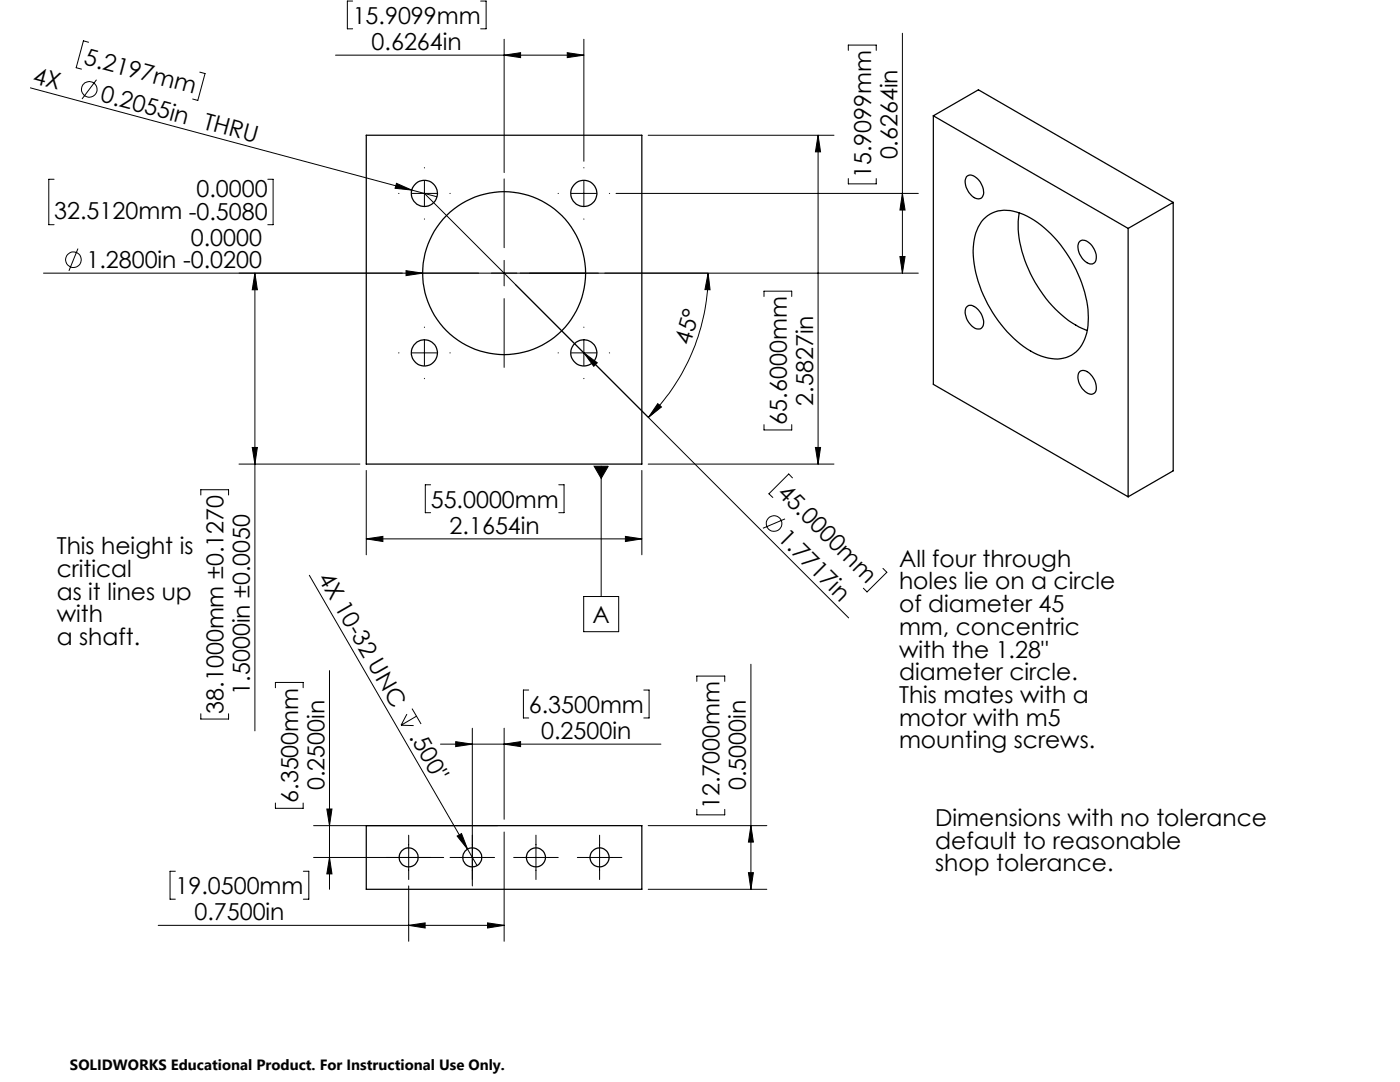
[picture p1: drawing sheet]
<svg xmlns="http://www.w3.org/2000/svg" width="279mm" height="216mm" viewBox="0 0 279 216" stroke-linecap="round" stroke-linejoin="round" font-family="sans-serif">
<g fill="none" stroke="#000" stroke-width=".2">
<path d="M6.1 17.5l76.1 20.4M17.7 8.4l-1-.3-1.5 5.4 1.1 .3M19.3 15.9l-2.9 3.9M39.9 14.4l1 .3-1.4 5.3-1-.2M67 11h49.5M70.4 .2h-1.1v5.6h1.1M95.9 .2h1.1v5.6h-1.1M100.6 11l3.3-.5v1zM100.6 7.8v26.6M113.2 10.5l3.3 .5-3.3 .5zM116.5 7.8v24.4M169.3 10.1v-1.1h5.6v1.1"/>
<path d="M180.1 6.6v47.9M10.8 35.8h-1.1v9h1.1M53.4 35.8h1.1v9h-1.1M79.1 36.6l3.1 1.3-3.4-.3zM79.6 38.6h.1M82.2 37.9l5 1.4M82.2 38.6h5M84.7 38.6l44.7 44.7M84.7 33.4v.1M84.7 36.1v5M89.8 38.6h.1M100.6 35.7v13.7"/>
<path d="M111.4 38.6h.1M114 38.6h5.1M116.5 33.4v.1M116.5 36.1v5M121.6 38.6h.1M122.9 38.6h60.4M129.4 27h37M163.3 27l.5 3.3h-1.1zM163.3 27v65.6M169.3 35.6v1.1h5.6v-1.1M180.1 38.6l.5 3.3h-1zM8.7 54.5h174.6"/>
<path d="M15.6 49.6l-1.8 4.4M50.9 54.5l.5 3.3h-1.1zM50.9 54.5v91.3M81 54l3.3 .5-3.3 .5zM84.7 43.7h.1M100.6 52v5M100.6 59.6v13.7M116.5 43.7h.1M141.3 54.5l.4 3.3h-1zM141.3 54.5a40.7 40.7 0 0 1-11.9 28.8M152.5 59.2v-1.1h5.5v1.1M179.6 51.2h1l-.5 3.3z"/>
<path d="M79.6 70.4h.1M82.2 70.4h5M84.7 65.3h.1M84.7 67.9v5.1M84.7 75.5v.1M89.8 70.4h.1M111.4 70.4h.1M114 70.4h5.1M116.5 70.4l2.7 2-.7 .7zM116.5 70.4l52.9 52.9M116.5 65.3h.1M116.5 67.9v5.1"/>
<path d="M116.5 75.5v.1M121.6 70.4h.1M40.1 98.8v-1.1h5.5v1.1M47.7 92.6h24.1M50.3 89.3h1.1l-.5 3.3zM73.1 93.9v16.8M85.9 96.7h-1v5.6h1M111.5 96.7h1.1v5.6h-1.1M118.6 93h2.8l-1.4 2.5zM120 93v26M128.1 93.9v16.8M129.4 92.6h37"/>
<path d="M131.3 80.5l.7 .7-2.6 2.1zM152.5 84.7v1.1h5.5v-1.1M158.2 95.4l-.8-.8-3.9 3.9 .7 .8M162.7 89.3h1.1l-.5 3.3zM61.7 114.8l31.6 54.6M73.1 107.5h55M73.1 107.5l3.3-.5v1.1zM116.5 119h7v7h-7zM124.8 107l3.3 .5-3.3 .6zM156.7 103.5l-4.4 1.9M176.2 113.4l.8 .8-4 3.9-.7-.7M55 137.2v-1h5.5v1"/>
<path d="M65.8 133.8v43.6M105.5 137.7h-1v5.6h1M128.5 137.7h1v5.6h-1M139.1 136v-1.1h5.5v1.1M149.9 132.5v44.9M40.1 142.4v1.1h5.5v-1.1M80 144.7l2.6 .1M81.2 142.5l-1.2 2.2M82.2 141.4l1.8 3.1M83.1 142.9l-3.1 1.8M87.9 148.5h44M90.9 148l3.4 .5-3.4 .5z"/>
<path d="M94.3 145.3v31.5M100.6 145.3v18.2M100.6 148.5l3.3-.5v1zM35 173.8h-1.1v5.6h1.1M55 160.2v1.1h5.5v-1.1M60.5 173.8h1.1v5.6h-1.1M62.6 171.1h25.9M62.6 164.7h36.7M65.2 161.4h1.1l-.5 3.3zM65.8 171.1l.5 3.3h-1.1zM81.6 176.8v11M81.6 166.7v8.8"/>
<path d="M89.8 171.1h8.9M91.2 166.8l.9-.5 1.2 3.1zM93.3 169.4l1.9 3.3M100.6 166v21.8M102.5 171.1h8.9M107 166.7v8.8M115.2 171.1h8.9M119.7 166.7v8.8M129.4 164.7h23.6M129.4 177.4h23.6M139.1 161.5v1.1h5.5v-1.1M149.4 174.1h1l-.5 3.3z"/>
<path d="M149.9 164.7l.5 3.3h-1zM31.6 184.6h69M81.6 184.6l3.2-.5v1.1zM97.3 184.1l3.3 .5-3.3 .6z"/>
<circle cx="17.8" cy="17.8" r="1.55"/>
<circle cx="14.7" cy="51.8" r="1.55"/>
<circle cx="154.5" cy="104.5" r="1.56"/>
</g>
<g fill="#000">
<path d="M79.1 36.6l3.1 1.3-3.4-.3zM81 54l3.3 .5-3.3 .5zM116.5 70.4l2.7 2-.7 .7zM118.6 93h2.8l-1.4 2.5zM91.2 166.8l.9-.5 1.2 3.1z"/>
<path d="M163.3 27l.5 3.3h-1.1zM162.7 89.3h1.1l-.5 3.3zM180.1 38.6l.5 3.3h-1zM179.6 51.2h1l-.5 3.3z"/>
<path d="M50.9 54.5l.5 3.3h-1.1zM50.3 89.3h1.1l-.5 3.3zM149.9 164.7l.5 3.3h-1zM149.4 174.1h1l-.5 3.3z"/>
<path d="M141.3 54.5l-.6 3.3h1zM131.3 80.5l-1.9 2.8 2.6-2.1z"/>
<path d="M124.8 107l3.3 .5-3.3 .6zM73.1 107.5l3.3-.5v1.1zM113.2 10.5l3.3 .5-3.3 .5zM100.6 11l3.3-.5v1z"/>
<path d="M100.6 148.5l3.3-.5v1zM90.9 148l3.4 .5-3.4 .5zM97.3 184.1l3.3 .5-3.3 .6zM81.6 184.6l3.2-.5v1.1z"/>
<path d="M65.8 171.1l.5 3.3h-1.1zM65.2 161.4h1.1l-.5 3.3z"/>
</g>
<g fill="none" stroke="#000" stroke-width=".25">
<path d="M73.1 27h55v65.6h-55zM186.3 23.1l9-5.2 38.8 22.5M186.3 23.1l38.8 22.5M186.3 23.1v53.6l38.8 22.4M192.9 35.2a1.36 1.36 0 0 1 2 .3 3.4 3.4 0 0 1 1.2 3.8 1.54 1.54 0 0 1-2.5-.6 3.2 3.2 0 0 1-.7-3.5zM196.3 43.8a6.4 6.4 0 0 1 7.3-1.3 22.5 22.5 0 0 1 11.6 12.2 18.2 18.2 0 0 1 1.5 12.4 6.1 6.1 0 0 1-8.2 4.2 20.5 20.5 0 0 1-10.9-9.8 21.3 21.3 0 0 1-3.2-13.6l.3-1.4 .5-1.2zM203.4 42.5a20.5 20.5 0 0 0 2.7 13 21.8 21.8 0 0 0 10.9 10.4M215.4 48.3a1.52 1.52 0 0 1 2.3 .4 3 3 0 0 1 .7 3.7 1.46 1.46 0 0 1-2-.4 3.3 3.3 0 0 1-1-3.7zM225.1 45.6v53.5M234.1 40.4l-9 5.2M234.1 40.4v53.5l-9 5.2M192.8 61.3a1.37 1.37 0 0 1 2.2 .3 3.6 3.6 0 0 1 1.1 3.5 1.41 1.41 0 0 1-2.3-.2 3.5 3.5 0 0 1-1-3.6z"/>
<path d="M215.5 74.2a1.87 1.87 0 0 1 2.5 .9 3 3 0 0 1 .5 3.3 1.36 1.36 0 0 1-2-.3 3.2 3.2 0 0 1-1-3.9zM73.1 164.7h55v12.7h-55z"/>
<circle cx="84.7" cy="38.6" r="2.61"/>
<circle cx="116.5" cy="38.6" r="2.61"/>
<circle cx="100.6" cy="54.5" r="16.3"/>
<circle cx="84.7" cy="70.4" r="2.6"/>
<circle cx="116.5" cy="70.4" r="2.6"/>
<circle cx="81.5" cy="171.1" r="1.89"/>
<circle cx="94.2" cy="171.1" r="1.89"/>
<circle cx="107" cy="171.1" r="1.91"/>
<circle cx="119.7" cy="171.1" r="1.91"/>
</g>
<g font-size="4.7">
<text x="70.4" y="4.7">15.9099mm</text>
<text x="74.2" y="10">0.6264in</text>
<text x="6.4" y="16.5" transform="rotate(15 6.4 16.5)">4X</text>
<text x="16.5" y="12.8" transform="rotate(15 16.5 12.8)">5.2197mm</text>
<text x="19.9" y="20.2" transform="rotate(15 19.9 20.2)">0.2055in</text>
<text x="40.4" y="25.6" transform="rotate(15 40.4 25.6)">THRU</text>
<text x="173.9" y="35.6" transform="rotate(-90 173.9 35.6)">15.9099mm</text>
<text x="179.1" y="31.8" transform="rotate(-90 179.1 31.8)">0.6264in</text>
<text x="39.2" y="39.3">0.0000</text>
<text x="10.8" y="43.8">32.5120mm -0.5080</text>
<text x="17.2" y="53.6">1.2800in -0.0200</text>
<text x="38.1" y="49">0.0000</text>
<text x="137.7" y="69" transform="rotate(-74 137.7 69)">45°</text>
<text x="162.3" y="80.9" transform="rotate(-90 162.3 80.9)">2.5827in</text>
<text x="157" y="84.7" transform="rotate(-90 157 84.7)">65.6000mm</text>
<text x="86" y="101.3">55.0000mm</text>
<text x="155" y="98.5" transform="rotate(45 155 98.5)">45.0000mm</text>
<text x="89.7" y="106.5">2.1654in</text>
<text x="155.1" y="107.5" transform="rotate(45 155.1 107.5)">1.7717in</text>
<text x="11.3" y="110.6">This height is</text>
<text x="179.4" y="113.1">All four through</text>
<text x="11.3" y="115.1">critical</text>
<text x="11.3" y="119.7">as it lines up</text>
<text x="63.3" y="115.4" transform="rotate(60 63.3 115.4)">4X 10-32 UNC</text>
<text x="179.4" y="117.6">holes lie on a circle</text>
<text x="11.3" y="124.2">with</text>
<text x="118.3" y="124.3">A</text>
<text x="179.4" y="122.2">of diameter 45</text>
<text x="11.3" y="128.7">a shaft.</text>
<text x="179.4" y="126.7">mm, concentric</text>
<text x="179.4" y="131.2">with the 1.28&quot;</text>
<text x="179.4" y="135.7">diameter circle.</text>
<text x="44.6" y="142.4" transform="rotate(-90 44.6 142.4)">38.1000mm ±0.1270</text>
<text x="49.9" y="138.6" transform="rotate(-90 49.9 138.6)">1.5000in ±0.0050</text>
<text x="105.5" y="142.2">6.3500mm</text>
<text x="179.4" y="140.3">This mates with a</text>
<text x="81.6" y="147" transform="rotate(60 81.6 147)">.500&quot;</text>
<text x="108" y="147.5">0.2500in</text>
<text x="179.4" y="144.8">motor with m5</text>
<text x="179.4" y="149.3">mounting screws.</text>
<text x="59.5" y="160.2" transform="rotate(-90 59.5 160.2)">6.3500mm</text>
<text x="64.7" y="157.7" transform="rotate(-90 64.7 157.7)">0.2500in</text>
<text x="143.6" y="161.5" transform="rotate(-90 143.6 161.5)">12.7000mm</text>
<text x="148.9" y="157.7" transform="rotate(-90 148.9 157.7)">0.5000in</text>
<text x="186.6" y="164.8">Dimensions with no tolerance</text>
<text x="186.6" y="169.3">default to reasonable</text>
<text x="186.6" y="173.8">shop tolerance.</text>
<text x="35" y="178.4">19.0500mm</text>
<text x="38.8" y="183.6">0.7500in</text>
</g>
<text font-size="3" x="14" y="213.5">SOLIDWORKS Educational Product. For Instructional Use Only.</text>
</svg>
